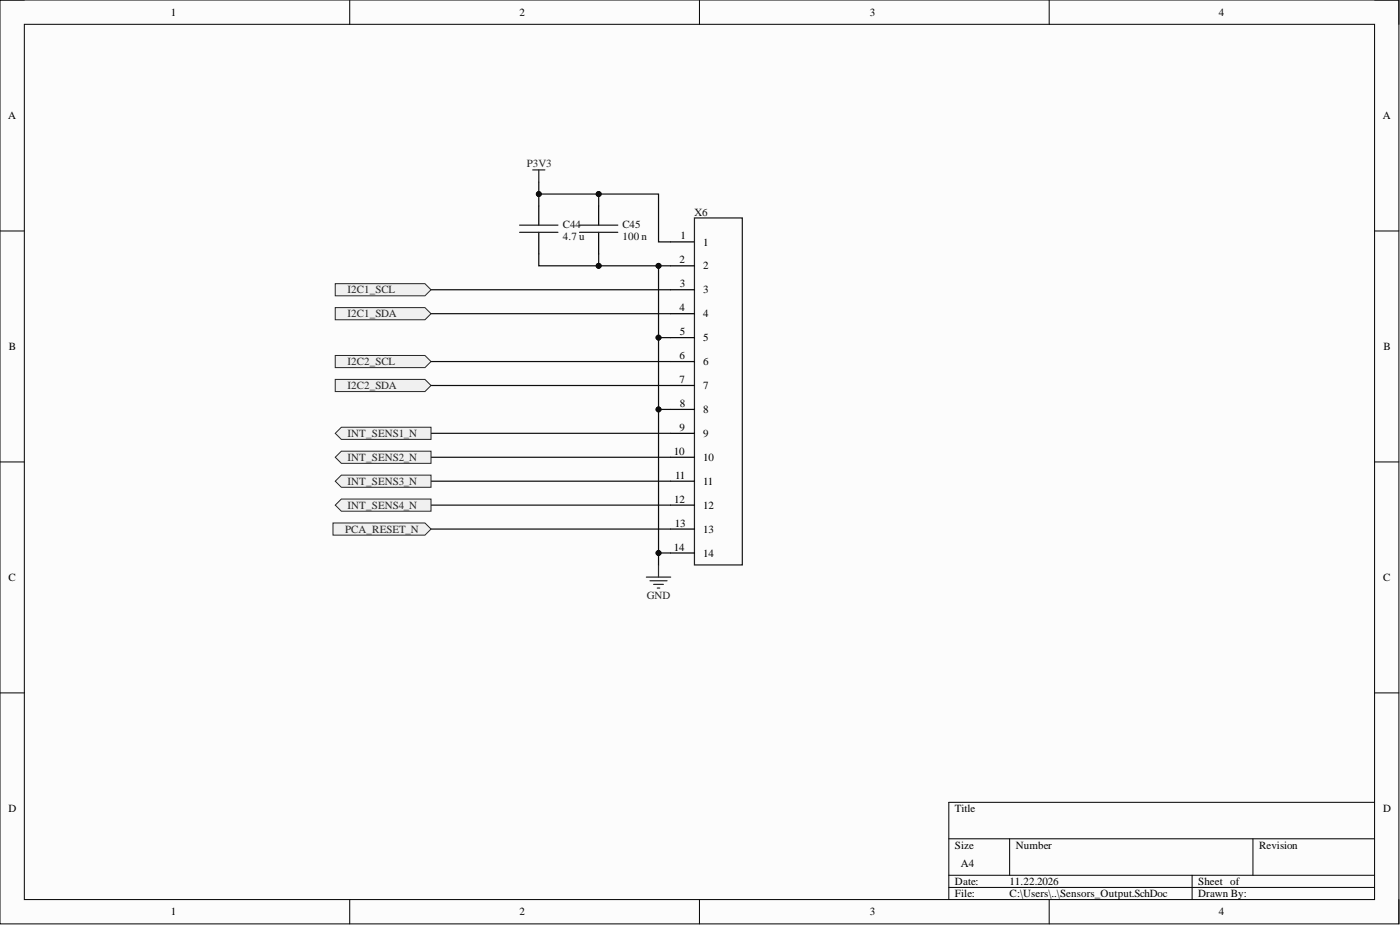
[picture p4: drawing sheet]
<svg xmlns="http://www.w3.org/2000/svg" width="292mm" height="193mm" viewBox="0 0 292 193" stroke-linecap="round" stroke-linejoin="round" font-family="sans-serif">
<path d="M0 0h291.9v192.7h-291.9z" fill-rule="evenodd" fill="#fcfcfc"/>
<path d="M0 0h291.9v192.7h-291.9z" fill="none" stroke="#000" stroke-width=".21"/>
<path d="M5.1 5.1h281.7v182.6h-281.7z" fill-rule="evenodd" fill="#fcfcfc"/>
<g fill="none" stroke="#000" stroke-width=".21">
<path d="M0 0h5.1M5.1 5.1h281.7v182.6h-281.7zM73 0v5.1M145.9 0v5.1M218.9 0v5.1M286.8 0h5.1v5.1M0 48.2h5.1M286.8 48.2h5.1M0 96.4h5.1M286.8 96.4h5.1M0 144.6h5.1M286.8 144.6h5.1"/>
<path d="M198 175h88.8M210.7 175v7.6M261.4 175v7.6M286.8 167.4h-88.8v20.3M73 187.7v5M145.9 187.7v5M198 182.6h88.8M198 185.1h88.8M218.9 187.7v5M248.7 182.6v5.1M291.9 187.7v5"/>
</g>
<g fill="none" stroke="#000" stroke-width=".25">
<path d="M112.4 43v4M112.4 48.5v4.5M124.9 43v4M124.9 48.5v4.5M139.9 50.5h5M139.9 55.5h5M139.9 60.4h5M139.9 65.4h5M139.9 70.4h5M139.9 75.4h5M139.9 80.4h5M139.9 85.4h5"/>
<path d="M139.9 90.4h5M139.9 95.4h5M139.9 100.4h5M139.9 105.4h5M139.9 110.4h5M139.9 115.4h5"/>
</g>
<path d="M108.4 48.5h8M108.4 47h8M120.9 48.5h8M120.9 47h8M144.9 45.5h10v72.4h-10z" fill="none" stroke="#1c1c1c" stroke-width=".25"/>
<path d="M111.1 35.4h2.6M112.4 35.4v2.6M137.4 117.9v2.5M134.9 120.4h5M135.6 121.2h3.6M136.4 121.9h2M137.1 122.7h.6" fill="none" stroke="#262626" stroke-width=".25"/>
<path d="M139.9 55.5h-2.5v59.9h2.5" fill="none" stroke="#0e0e0e" stroke-width=".25"/>
<circle cx="137.4" cy="55.5" r=".51" fill="#0e0e0e"/>
<circle cx="137.4" cy="55.5" r=".51" fill="none" stroke="#0e0e0e" stroke-width=".21"/>
<circle cx="137.4" cy="70.4" r=".51" fill="#0e0e0e"/>
<circle cx="137.4" cy="70.4" r=".51" fill="none" stroke="#0e0e0e" stroke-width=".21"/>
<circle cx="137.4" cy="85.4" r=".51" fill="#0e0e0e"/>
<circle cx="137.4" cy="85.4" r=".51" fill="none" stroke="#0e0e0e" stroke-width=".21"/>
<circle cx="137.4" cy="115.4" r=".51" fill="#0e0e0e"/>
<circle cx="137.4" cy="115.4" r=".51" fill="none" stroke="#0e0e0e" stroke-width=".21"/>
<path d="M137.4 115.4v2.5" fill="none" stroke="#0e0e0e" stroke-width=".25"/>
<circle cx="137.4" cy="115.4" r=".51" fill="#0e0e0e"/>
<circle cx="137.4" cy="115.4" r=".51" fill="none" stroke="#0e0e0e" stroke-width=".21"/>
<path d="M137.4 70.4h2.5" fill="none" stroke="#0e0e0e" stroke-width=".25"/>
<circle cx="137.4" cy="70.4" r=".51" fill="#0e0e0e"/>
<circle cx="137.4" cy="70.4" r=".51" fill="none" stroke="#0e0e0e" stroke-width=".21"/>
<path d="M137.4 85.4h2.5" fill="none" stroke="#0e0e0e" stroke-width=".25"/>
<circle cx="137.4" cy="85.4" r=".51" fill="#0e0e0e"/>
<circle cx="137.4" cy="85.4" r=".51" fill="none" stroke="#0e0e0e" stroke-width=".21"/>
<path d="M112.4 40.5h25v10h2.5" fill="none" stroke="#0e0e0e" stroke-width=".25"/>
<circle cx="112.4" cy="40.5" r=".51" fill="#0e0e0e"/>
<circle cx="112.4" cy="40.5" r=".51" fill="none" stroke="#0e0e0e" stroke-width=".21"/>
<circle cx="124.9" cy="40.5" r=".51" fill="#0e0e0e"/>
<circle cx="124.9" cy="40.5" r=".51" fill="none" stroke="#0e0e0e" stroke-width=".21"/>
<path d="M112.4 38v5" fill="none" stroke="#0e0e0e" stroke-width=".25"/>
<circle cx="112.4" cy="40.5" r=".51" fill="#0e0e0e"/>
<circle cx="112.4" cy="40.5" r=".51" fill="none" stroke="#0e0e0e" stroke-width=".21"/>
<path d="M124.9 40.5v2.5" fill="none" stroke="#0e0e0e" stroke-width=".25"/>
<circle cx="124.9" cy="40.5" r=".51" fill="#0e0e0e"/>
<circle cx="124.9" cy="40.5" r=".51" fill="none" stroke="#0e0e0e" stroke-width=".21"/>
<path d="M124.9 53v2.5h12.5" fill="none" stroke="#0e0e0e" stroke-width=".25"/>
<circle cx="137.4" cy="55.5" r=".51" fill="#0e0e0e"/>
<circle cx="137.4" cy="55.5" r=".51" fill="none" stroke="#0e0e0e" stroke-width=".21"/>
<circle cx="124.9" cy="55.5" r=".51" fill="#0e0e0e"/>
<circle cx="124.9" cy="55.5" r=".51" fill="none" stroke="#0e0e0e" stroke-width=".21"/>
<path d="M112.4 53v2.5h12.5" fill="none" stroke="#0e0e0e" stroke-width=".25"/>
<circle cx="124.9" cy="55.5" r=".51" fill="#0e0e0e"/>
<circle cx="124.9" cy="55.5" r=".51" fill="none" stroke="#0e0e0e" stroke-width=".21"/>
<path d="M89.9 60.4h50M89.9 65.4h50M89.9 75.4h50M89.9 80.4h50M89.9 90.4h50M89.9 95.4h50M89.9 100.4h50M89.9 105.4h50M89.9 110.4h50" fill="none" stroke="#0e0e0e" stroke-width=".25"/>
<path d="M69.9 64.2h18.8l1.2 1.2-1.2 1.3h-18.8z" fill-rule="evenodd" fill="#f0f0f0"/>
<path d="M69.9 64.2h18.8l1.2 1.2-1.2 1.3h-18.8z" fill="none" stroke="#262626" stroke-width=".21"/>
<path d="M69.9 59.2h18.8l1.2 1.2-1.2 1.3h-18.8z" fill-rule="evenodd" fill="#f0f0f0"/>
<path d="M69.9 59.2h18.8l1.2 1.2-1.2 1.3h-18.8z" fill="none" stroke="#262626" stroke-width=".21"/>
<path d="M69.9 79.2h18.8l1.2 1.2-1.2 1.3h-18.8z" fill-rule="evenodd" fill="#f0f0f0"/>
<path d="M69.9 79.2h18.8l1.2 1.2-1.2 1.3h-18.8z" fill="none" stroke="#262626" stroke-width=".21"/>
<path d="M69.9 74.2h18.8l1.2 1.2-1.2 1.3h-18.8z" fill-rule="evenodd" fill="#f0f0f0"/>
<path d="M69.9 74.2h18.8l1.2 1.2-1.2 1.3h-18.8z" fill="none" stroke="#262626" stroke-width=".21"/>
<path d="M69.9 90.4l1.3-1.3h18.7v2.6h-18.7z" fill-rule="evenodd" fill="#f0f0f0"/>
<path d="M69.9 90.4l1.3-1.3h18.7v2.6h-18.7z" fill="none" stroke="#262626" stroke-width=".21"/>
<path d="M69.9 95.4l1.3-1.3h18.7v2.6h-18.7z" fill-rule="evenodd" fill="#f0f0f0"/>
<path d="M69.9 95.4l1.3-1.3h18.7v2.6h-18.7z" fill="none" stroke="#262626" stroke-width=".21"/>
<path d="M69.9 100.4l1.3-1.3h18.7v2.6h-18.7z" fill-rule="evenodd" fill="#f0f0f0"/>
<path d="M69.9 100.4l1.3-1.3h18.7v2.6h-18.7z" fill="none" stroke="#262626" stroke-width=".21"/>
<path d="M69.9 105.4l1.3-1.3h18.7v2.5h-18.7z" fill-rule="evenodd" fill="#f0f0f0"/>
<path d="M69.9 105.4l1.3-1.3h18.7v2.5h-18.7z" fill="none" stroke="#262626" stroke-width=".21"/>
<path d="M69.5 109.1h19.2l1.2 1.3-1.2 1.2h-19.2z" fill-rule="evenodd" fill="#f0f0f0"/>
<path d="M69.5 109.1h19.2l1.2 1.3-1.2 1.2h-19.2z" fill="none" stroke="#262626" stroke-width=".21"/>
<g font-size="2.3">
<text x="35.6" y="3.3">1</text>
<text x="108.4" y="3.3">2</text>
<text x="181.5" y="3.3">3</text>
<text x="254.3" y="3.3">4</text>
<text x="1.7" y="24.9">A</text>
<text x="288.5" y="24.9">A</text>
<text x="142" y="50">1</text>
<text x="146.7" y="51.2">1</text>
<text x="141.8" y="54.9">2</text>
<text x="141.9" y="59.9">3</text>
<text x="146.7" y="56.2">2</text>
<text x="141.8" y="64.9">4</text>
<text x="146.7" y="61.2">3</text>
<text x="141.9" y="69.9">5</text>
<text x="146.7" y="66.2">4</text>
<text x="146.7" y="71.2">5</text>
<text x="1.9" y="73">B</text>
<text x="141.8" y="74.9">6</text>
<text x="146.7" y="76.2">6</text>
<text x="288.7" y="73">B</text>
<text x="141.8" y="79.9">7</text>
<text x="146.7" y="81.2">7</text>
<text x="141.8" y="89.9">9</text>
<text x="141.9" y="84.9">8</text>
<text x="146.7" y="86.1">8</text>
<text x="140.6" y="94.9">10</text>
<text x="146.7" y="91.2">9</text>
<text x="140.9" y="99.9">11</text>
<text x="146.7" y="96.2">10</text>
<text x="146.7" y="101.2">11</text>
<text x="140.7" y="104.9">12</text>
<text x="146.7" y="106.2">12</text>
<text x="140.8" y="109.9">13</text>
<text x="146.7" y="111.2">13</text>
<text x="140.6" y="114.9">14</text>
<text x="146.7" y="116.2">14</text>
<text x="1.8" y="121.2">C</text>
<text x="288.6" y="121.2">C</text>
<text x="1.8" y="169.4">D</text>
<text x="199.2" y="169.4">Title</text>
<text x="288.6" y="169.4">D</text>
<text x="199.2" y="177">Size</text>
<text x="211.9" y="177">Number</text>
<text x="262.7" y="177">Revision</text>
<text x="199.2" y="184.6">Date:</text>
<text x="200.5" y="180.8">A4</text>
<text x="210.7" y="184.6">11.22.2026</text>
<text x="250" y="184.6">Sheet of</text>
<text x="35.6" y="191">1</text>
<text x="108.4" y="191">2</text>
<text x="181.5" y="191">3</text>
<text x="199.2" y="187.2">File:</text>
<text x="210.7" y="187.2">C:\Users\..\Sensors_Output.SchDoc</text>
<text x="250" y="187.2">Drawn By:</text>
<text x="254.3" y="191">4</text>
</g>
<g font-size="2.3" fill="#262626">
<text x="109.9" y="34.9">P3V3</text>
<text x="72.5" y="61.2">I2C1_SCL</text>
<text x="72.5" y="66.2">I2C1_SDA</text>
<text x="72.5" y="76.2">I2C2_SCL</text>
<text x="72.5" y="81.2">I2C2_SDA</text>
<text x="72.5" y="91.2">INT_SENS1_N</text>
<text x="72.5" y="96.2">INT_SENS2_N</text>
<text x="72.5" y="101.2">INT_SENS3_N</text>
<text x="72.5" y="106.2">INT_SENS4_N</text>
<text x="72" y="111.2">PCA_RESET_N</text>
<text x="134.9" y="124.9">GND</text>
</g>
<g font-size="2.3" fill="#0e0e0e">
<text x="117.4" y="47.5">C44</text>
<text x="129.9" y="47.5">C45</text>
<text x="144.9" y="45">X6</text>
<text x="117.4" y="50">4.7 u</text>
<text x="129.9" y="50">100 n</text>
</g>
</svg>
